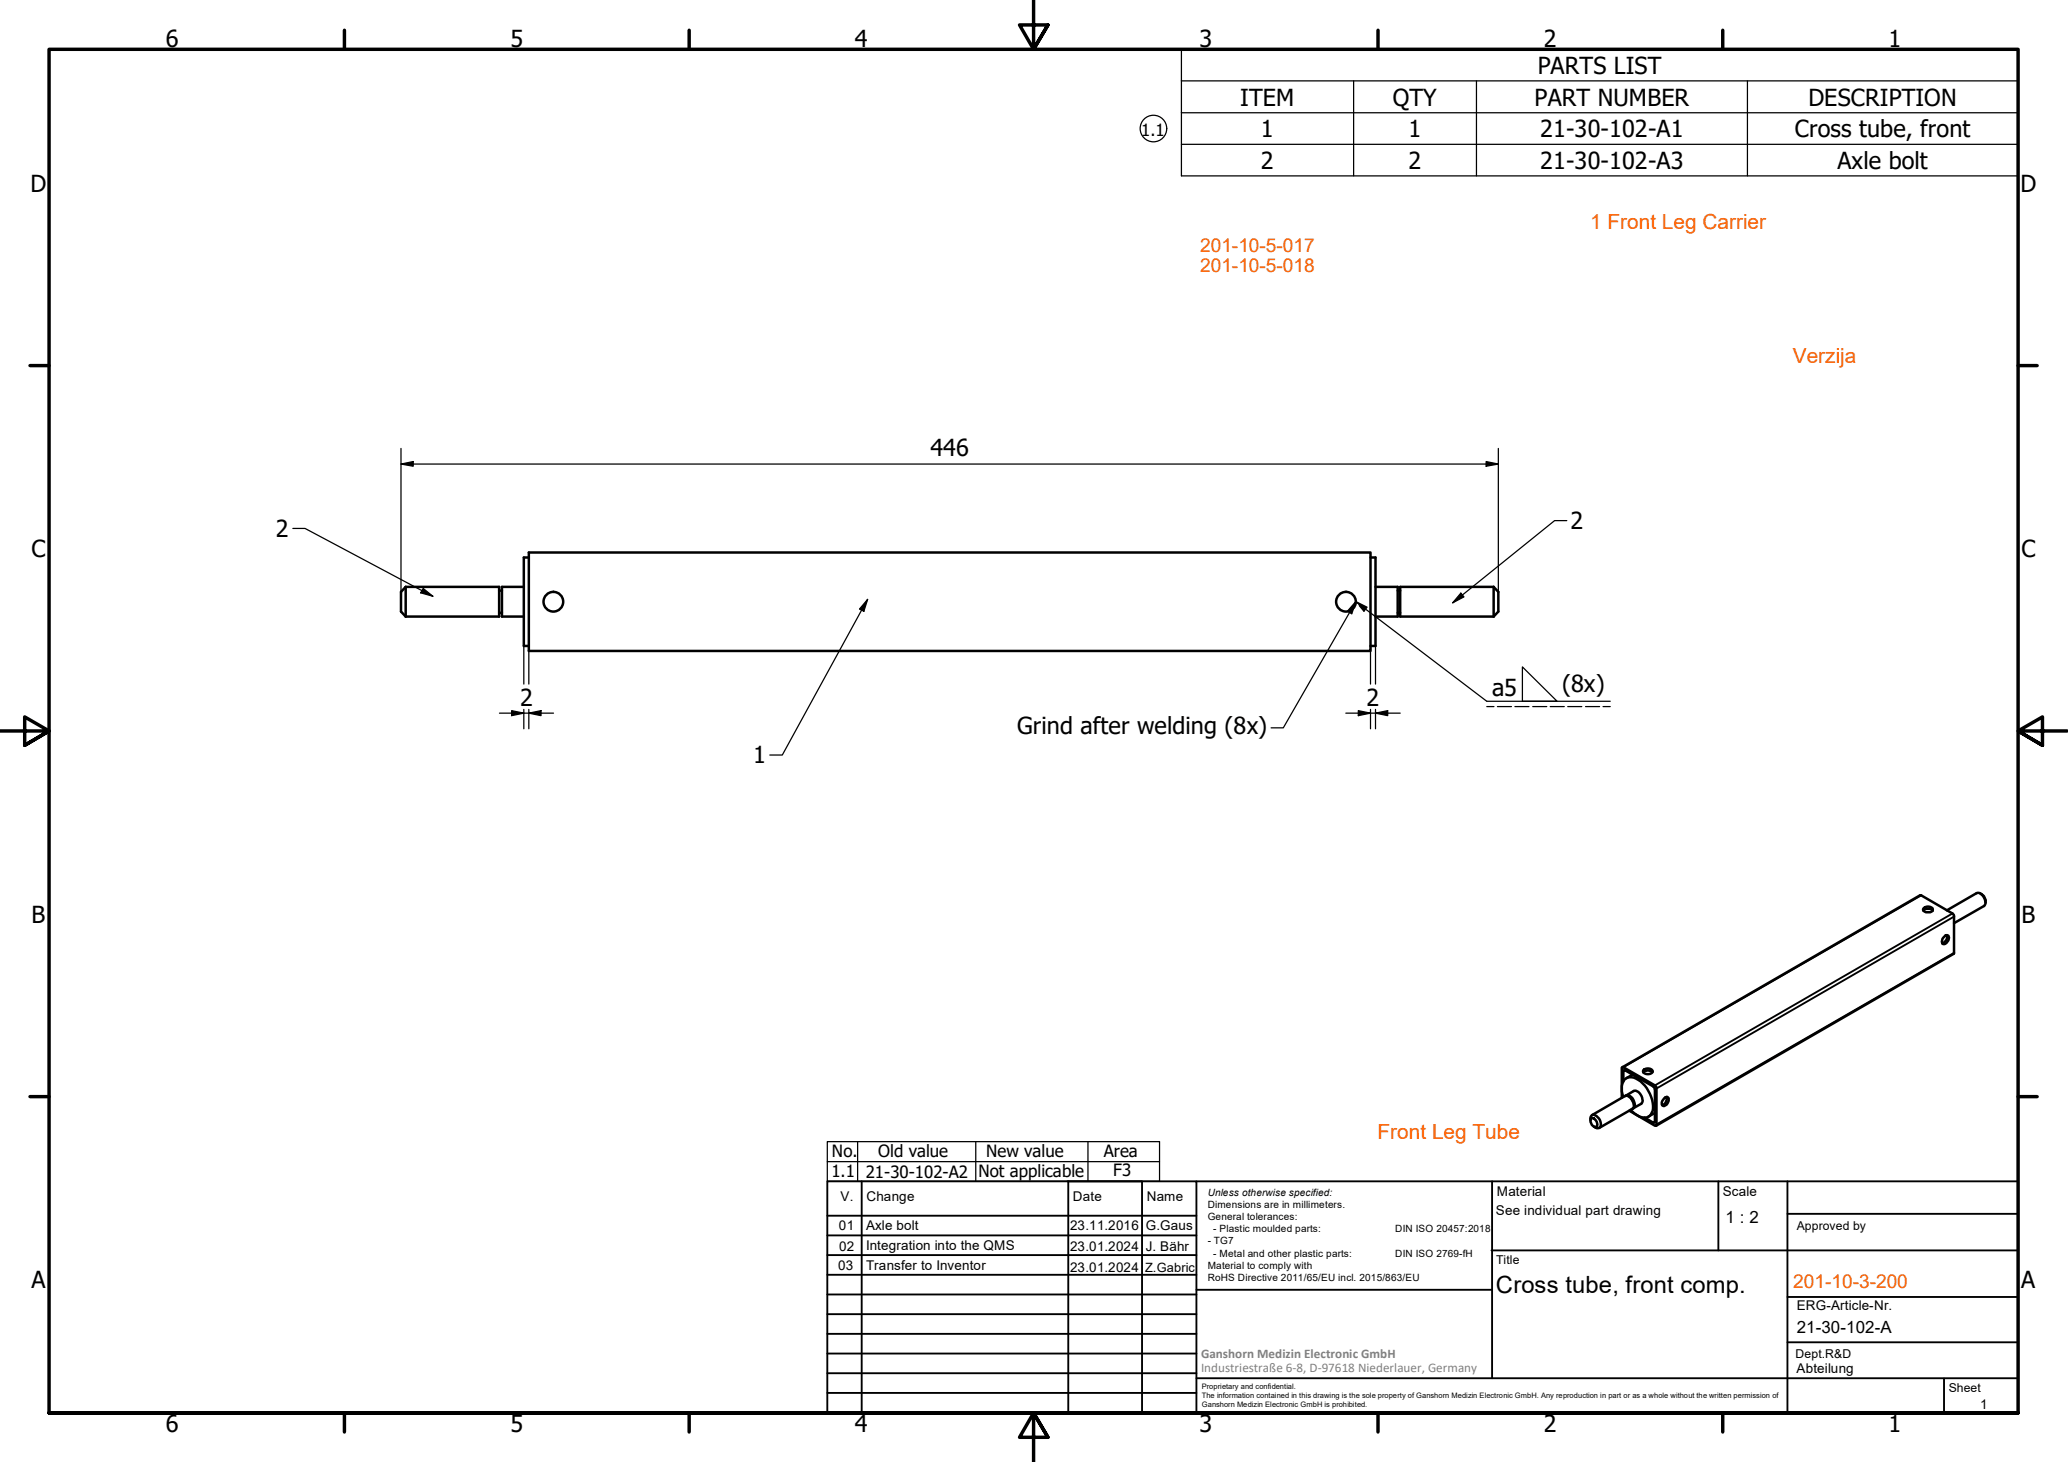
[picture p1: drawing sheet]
<svg xmlns="http://www.w3.org/2000/svg" width="420mm" height="297mm" viewBox="0 0 420 297" stroke-linecap="round" stroke-linejoin="round" font-family="sans-serif">
<!-- layer: Visible (ISO) -->
<g fill="none" stroke="#000" stroke-width=".51">
<path d="M82.4 119.2v6.1M82.4 119.2h19v6.1h-19M82.4 119.2l-.9 1.1v4l.9 1M106.4 119.2h-4.4v6.1h4.4M107.4 112.3h171v20h-171zM107.4 113.3h-1v17.9h1M278.4 113.3h1.1v17.9h-1.1M279.5 119.2h4.5v6.1h-4.5M303.5 119.2h-19v6.1h19M303.5 119.2v6.1M303.5 119.2l.9 1.1v4l-.9 1M101.4 124.5h.6"/>
<path d="M101.4 120h.6M284 124.5h.5M284 120h.5M390.8 185a1.38 1.38 0 0 1 1.9 0M390.8 184.5a1.23 1.23 0 0 1 1.9 .2 .8 .8 0 0 1-1.2 .6h-.2a.54 .54 0 0 1-.5-.8zM395.2 190.1l.3-.1a.6 .6 0 0 1 .5 .4 .6 .6 0 0 1-.1 .7l-.2 .2a.6 .6 0 0 1-.5 .5 .6 .6 0 0 1-.6-.2l.1-.9zM395.5 185l6.1-3.5a1.6 1.6 0 0 1 1.8 1.6v.6l-.3 .4-6.1 3.5M395.5 190a1.34 1.34 0 0 1-.9 1.6M402.3 181.5l.8 .6 .3 .6v.7M329.6 216.8l60.5-34.9h.2l6.6 4v7.9l-60.4 34.9M329.8 219.6v-1.9l.3-.3 6 3.6 .1 .3v6.6l-.2 .2-1.9-1M331.7 218.3l-1.2 .8"/>
<path d="M333.9 217.4a1.19 1.19 0 0 1 1.9 .3 1.19 1.19 0 0 1-2 0zM333.9 217.9a1.3 1.3 0 0 1 1.8 0M323.2 227.6a.8 .8 0 0 1 .3-1.1 .8 .8 0 0 1 1.1 .5 1.51 1.51 0 0 1 .3 2.2 .94 .94 0 0 1-1.1-.3M323.3 227.3a1.16 1.16 0 0 1 1.1 1.6 1.12 1.12 0 0 1-1.1-.5 1.12 1.12 0 0 1 0-1.1zM323.5 226.6l6.6-3.9a1.41 1.41 0 0 1 1.6 1l.2 .4a.94 .94 0 0 1-.2 1.2l-6.8 3.9M329.5 223.1v-6.2l.2-.1 6.8 4v7.9h-.3l-5.2-3M329.8 222.9a3.2 3.2 0 0 1 .5-3.8 2.54 2.54 0 0 1 3 .6 7 7 0 0 1 2.5 6 1.85 1.85 0 0 1-3.1 .9l-1.4-1.1M330.3 222.7a1.08 1.08 0 0 1 1.6 .7l.1 .4a1.06 1.06 0 0 1-.3 1.4M330.3 222.6l1.6-.9a1.61 1.61 0 0 1 1.8 1.7v.5l-.3 .4-1.5 .9M331.5 223.3l.3 .6M336.2 226.1l-1.3 .8M338.1 223.1l.5-.2a.53 .53 0 0 1 .4 .7l-.4 .9a.54 .54 0 0 1-1-.1l.2-.8z"/>
<path d="M338.6 222.9a1.5 1.5 0 0 1-.9 1.6"/>
<circle cx="112.4" cy="122.3" r="2"/>
<circle cx="273.5" cy="122.3" r="2"/>
</g>
<!-- layer: Visible Narrow (ISO) -->
<path d="M390.3 181.9l-60.5 34.9M396.7 185.6l-60.5 34.9M397 193.6l-60.5 34.9M397 186.2l-60.5 35M330.2 217.5l-.4 .2M336.2 227.9l-.3 .2" fill="none" stroke="#000" stroke-width=".38"/>
<!-- layer: Symbol (ISO) -->
<g fill="none" stroke="#000" stroke-width=".25">
<path d="M240 16.4v-6.4h170v6.4M240 16.4h170v6.5M240 16.4v19.3h170v-12.8M275 16.4v19.3M300 16.4v19.3M355 16.4v19.3M240 22.9h170M240 29.3h170M59.5 107.4h2.5l25.9 13.7M86 119.6l1.9 1.5-2.4-.7zM318.3 105.8h-2.5l-20.7 16.7M176.3 121.8l-.8 2.4-.9-.5z"/>
<path d="M176.3 121.8l-17.4 31.6h-2.5M275 123.1l-14.3 24.8h-2.4M275.5 122.2l-.2 .3M275.5 122.2l-.4 .7M275.5 122.2l2.2 1.2-.6 .8-.9-1.2M275.5 122.2l-1.8 2 .9 .5 .5-1.5M275.7 122.5l-.2-.3 .6 .5M276.2 122.9l25.9 19.6h25.1M296.8 120.5l.6 .8-2.3 1.2zM309.3 135.5l7.1 7h-7.1zM302.1 143.6h1.4M304.2 143.6h2.9"/>
<path d="M307.8 143.6h2.8M311.4 143.6h2.9M315 143.6h2.8M318.5 143.6h2.9M322.1 143.6h2.9M325.7 143.6h1.5"/>
</g>
<!-- layer: Border (ISO) -->
<g fill="none" stroke="#000" stroke-width=".7">
<path d="M70 6.1v3.9M140 6.1v3.9M210 0v10l-2.9-4.9h5.8l-2.9 4.9 2.9-4.9M280 6.1v3.9M350 6.1v3.9M6.1 74.3h3.9M410 74.3h3.9M0 148.5h10l-5-2.8v5.7l5-2.9-5 2.9M420 148.5h-10l5-2.8v5.7l-5-2.9 5 2.9M6.1 222.8h3.9M410 222.8h3.9M10 287.1v-277.1h400v277.1h-400h400"/>
<path d="M70 287.1v3.8M140 287.1v3.8M212.9 292l-2.9-4.9 2.9 4.9h-5.8l2.9-4.9v9.9M280 287.1v3.8M350 287.1v3.8"/>
</g>
<!-- layer: TitleBlock -->
<g fill="none" stroke="#000" stroke-width=".38">
<path d="M168.1 251h75M168.1 247h75M168.1 255h75M168.1 259h75M175.1 240v47M216.9 240h15M217 240v47M232 240v47M243.1 240.1v46.9h-75v-47h241.9v47.1h-167M303 254h107M303.1 240v40M349.1 240v14"/>
<path d="M363.2 240v47.1M363.2 246.6h46.8M168.1 271h75M168.1 263h75M168.1 267h75M168.1 275h75M168.1 279h75M243.1 262.1h60M363.2 272.7h46.8M363.2 263.5h46.8M168.1 283h75M216.9 287h15"/>
<path d="M243.1 280h166.9M395 280.1v7"/>
</g>
<!-- layer: Sketch Geometry (ISO) -->
<g fill="none" stroke="#000" stroke-width=".25">
<path d="M168.1 232h67.5v8h-67.5zM168.1 236h67.5M174.2 232v8M198.2 232v8M221 232v8"/>
<circle cx="234.3" cy="26.1" r="2.7"/>
</g>
<!-- layer: Dimension (ISO) -->
<g fill="none" stroke="#000" stroke-width=".25">
<path d="M81.5 91.1v29.2M81.5 94.3l2.4-.5v.9zM81.5 94.3h222.9M301.9 93.8l2.5 .5-2.5 .4zM304.4 91.1v29.2M106.4 131.2v7.8M107.4 131.2v7.8M278.4 131.2v7.8M279.5 131.2v7.8M101.5 144.9h11M103.9 144.4l2.5 .5-2.5 .5zM106.4 144.1v4"/>
<path d="M107.4 144.9l2.5-.5v1zM107.4 144.1v4M273.4 144.9h11.1M276 144.4l2.4 .5-2.4 .5zM278.4 144.1v4M279.5 144.1v4M279.5 144.9l2.4-.5v1z"/>
</g>
<path d="M81.5 94.3l2.4-.5v.9zM301.9 93.8l2.5 .5-2.5 .4zM103.9 144.4l2.5 .5-2.5 .5zM107.4 144.9l2.5-.5v1zM276 144.4l2.4 .5-2.4 .5zM279.5 144.9l2.4-.5v1z" fill="#000"/>
<!-- layer: Symbol (ISO) -->
<path d="M86 119.6l1.9 1.5-2.4-.7zM176.3 121.8l-.8 2.4-.9-.5zM275.5 122.2l-.9 2.5-.9-.5zM275.5 122.2l2.2 1.2-.6 .8zM296.8 120.5l.6 .8-2.3 1.2z" fill="#000"/>
<g font-size="4.8">
<text x="33.7" y="9.6">6</text>
<text x="103.7" y="9.6">5</text>
<text x="173.7" y="9.6">4</text>
<text x="243.7" y="9.6">3</text>
<text x="313.7" y="9.6">2</text>
<text x="383.7" y="9.6">1</text>
<text x="312.4" y="15">PARTS LIST</text>
<text x="252" y="21.4">ITEM</text>
<text x="283" y="21.4">QTY</text>
<text x="311.8" y="21.4">PART NUMBER</text>
<text x="367.4" y="21.4">DESCRIPTION</text>
<text x="256.2" y="27.9">1</text>
<text x="286.2" y="27.9">1</text>
<text x="312.9" y="27.9">21-30-102-A1</text>
<text x="364.7" y="27.9">Cross tube, front</text>
<text x="256.2" y="34.3">2</text>
<text x="286.2" y="34.3">2</text>
<text x="312.9" y="34.3">21-30-102-A3</text>
<text x="373.3" y="34.3">Axle bolt</text>
<text x="6.2" y="38.9">D</text>
<text x="410.5" y="38.9">D</text>
<text x="189" y="92.6">446</text>
<text x="319.1" y="107.6">2</text>
<text x="6.4" y="113.1">C</text>
<text x="56.1" y="109.1">2</text>
<text x="410.7" y="113.1">C</text>
<text x="105.7" y="143.4">2</text>
<text x="277.6" y="143.4">2</text>
<text x="303.1" y="141.4">a5</text>
<text x="317.4" y="140.5">(8x)</text>
<text x="206.6" y="149.2">Grind after welding (8x)</text>
<text x="153" y="155.1">1</text>
<text x="6.4" y="187.4">B</text>
<text x="410.7" y="187.4">B</text>
<text x="6.4" y="261.7">A</text>
<text x="303.9" y="262.7">Cross tube, front comp.</text>
<text x="410.7" y="261.7">A</text>
<text x="33.7" y="290.9">6</text>
<text x="103.7" y="290.9">5</text>
<text x="173.7" y="290.9">4</text>
<text x="243.7" y="290.9">3</text>
<text x="313.7" y="290.9">2</text>
<text x="383.7" y="290.9">1</text>
</g>
<g font-size="4.2" fill="#ff6200">
<text x="323.1" y="46.6">1 Front Leg Carrier</text>
<text x="364.3" y="73.7">Verzija</text>
<text x="279.9" y="231.4">Front Leg Tube</text>
</g>
<g font-size="3.9" fill="#ff6100">
<text x="243.8" y="51.3">201-10-5-017</text>
<text x="243.8" y="55.2">201-10-5-018</text>
</g>
<text font-size="3.9" fill="#ff6200" x="364.3" y="261.6">201-10-3-200</text>
<g font-size="3.4">
<text x="231.8" y="27.5">1.1</text>
<text x="168.9" y="239.1">1.1</text>
<text x="169" y="235.1">No.</text>
<text x="175.9" y="239.3">21-30-102-A2</text>
<text x="178.4" y="235.1">Old value</text>
<text x="198.8" y="239.1">Not applicable</text>
<text x="200.3" y="235.1">New value</text>
<text x="224.3" y="235.1">Area</text>
<text x="226.2" y="238.9">F3</text>
<text x="350.6" y="248.5">1 : 2</text>
<text x="365.1" y="270.9">21-30-102-A</text>
</g>
<g font-size="2.7">
<text x="170.8" y="244">V.</text>
<text x="176" y="244">Change</text>
<text x="218" y="244">Date</text>
<text x="233" y="244">Name</text>
<text x="304.1" y="243">Material</text>
<text x="350" y="243.1">Scale</text>
<text x="170.4" y="249.9">01</text>
<text x="176" y="249.9">Axle bolt</text>
<text x="217.4" y="250">23.11.2016</text>
<text x="232.8" y="250">G.Gaus</text>
<text x="303.9" y="246.8">See individual part drawing</text>
<text x="170.5" y="254.1">02</text>
<text x="176" y="254">Integration into the QMS</text>
<text x="217.4" y="254.2">23.01.2024</text>
<text x="232.8" y="254.2">J. Bähr</text>
<text x="170.3" y="258">03</text>
<text x="176" y="258">Transfer to Inventor</text>
<text x="217.4" y="258.4">23.01.2024</text>
<text x="365.1" y="266.1">ERG-Article-Nr.</text>
<text x="365" y="279">Abteilung</text>
<text x="402.3" y="286.2">1</text>
</g>
<g font-size="2.7" fill="#808080">
<text x="244" y="275.8">Ganshorn Medizin Electronic GmbH</text>
<text x="244" y="278.7">Industriestraße 6-8, D-97618 Niederlauer, Germany</text>
</g>
<text font-size="2.6" x="232.7" y="258.4">Z.Gabric</text>
<g font-size="2.5">
<text x="365.1" y="249.9">Approved by</text>
<text x="304" y="256.8">Title</text>
<text x="364.8" y="275.8">Dept.R&amp;D</text>
<text x="395.9" y="282.9">Sheet</text>
</g>
<g font-size="2">
<text x="245.4" y="242.9">Unless otherwise specified:</text>
<text x="245.4" y="245.4">Dimensions are in millimeters.</text>
<text x="245.4" y="247.9">General tolerances:</text>
<text x="246.5" y="250.4">- Plastic moulded parts:</text>
<text x="283.5" y="250.4">DIN ISO 20457:2018</text>
<text x="245.4" y="252.8">- TG7</text>
<text x="245.4" y="257.9">Material to comply with</text>
<text x="246.5" y="255.4">- Metal and other plastic parts:</text>
<text x="283.5" y="255.4">DIN ISO 2769-fH</text>
<text x="245.4" y="260.3">RoHS Directive 2011/65/EU incl. 2015/863/EU</text>
</g>
<g font-size="1.5">
<text x="244.2" y="282.2">Proprietary and confidential.</text>
<text x="244.2" y="284">The information contained in this drawing is the sole property of Ganshorn Medizin Electronic GmbH. Any reproduction in part or as a whole without the written permission of</text>
<text x="244.2" y="285.8">Ganshorn Medizin Electronic GmbH is prohibited.</text>
</g>
</svg>
